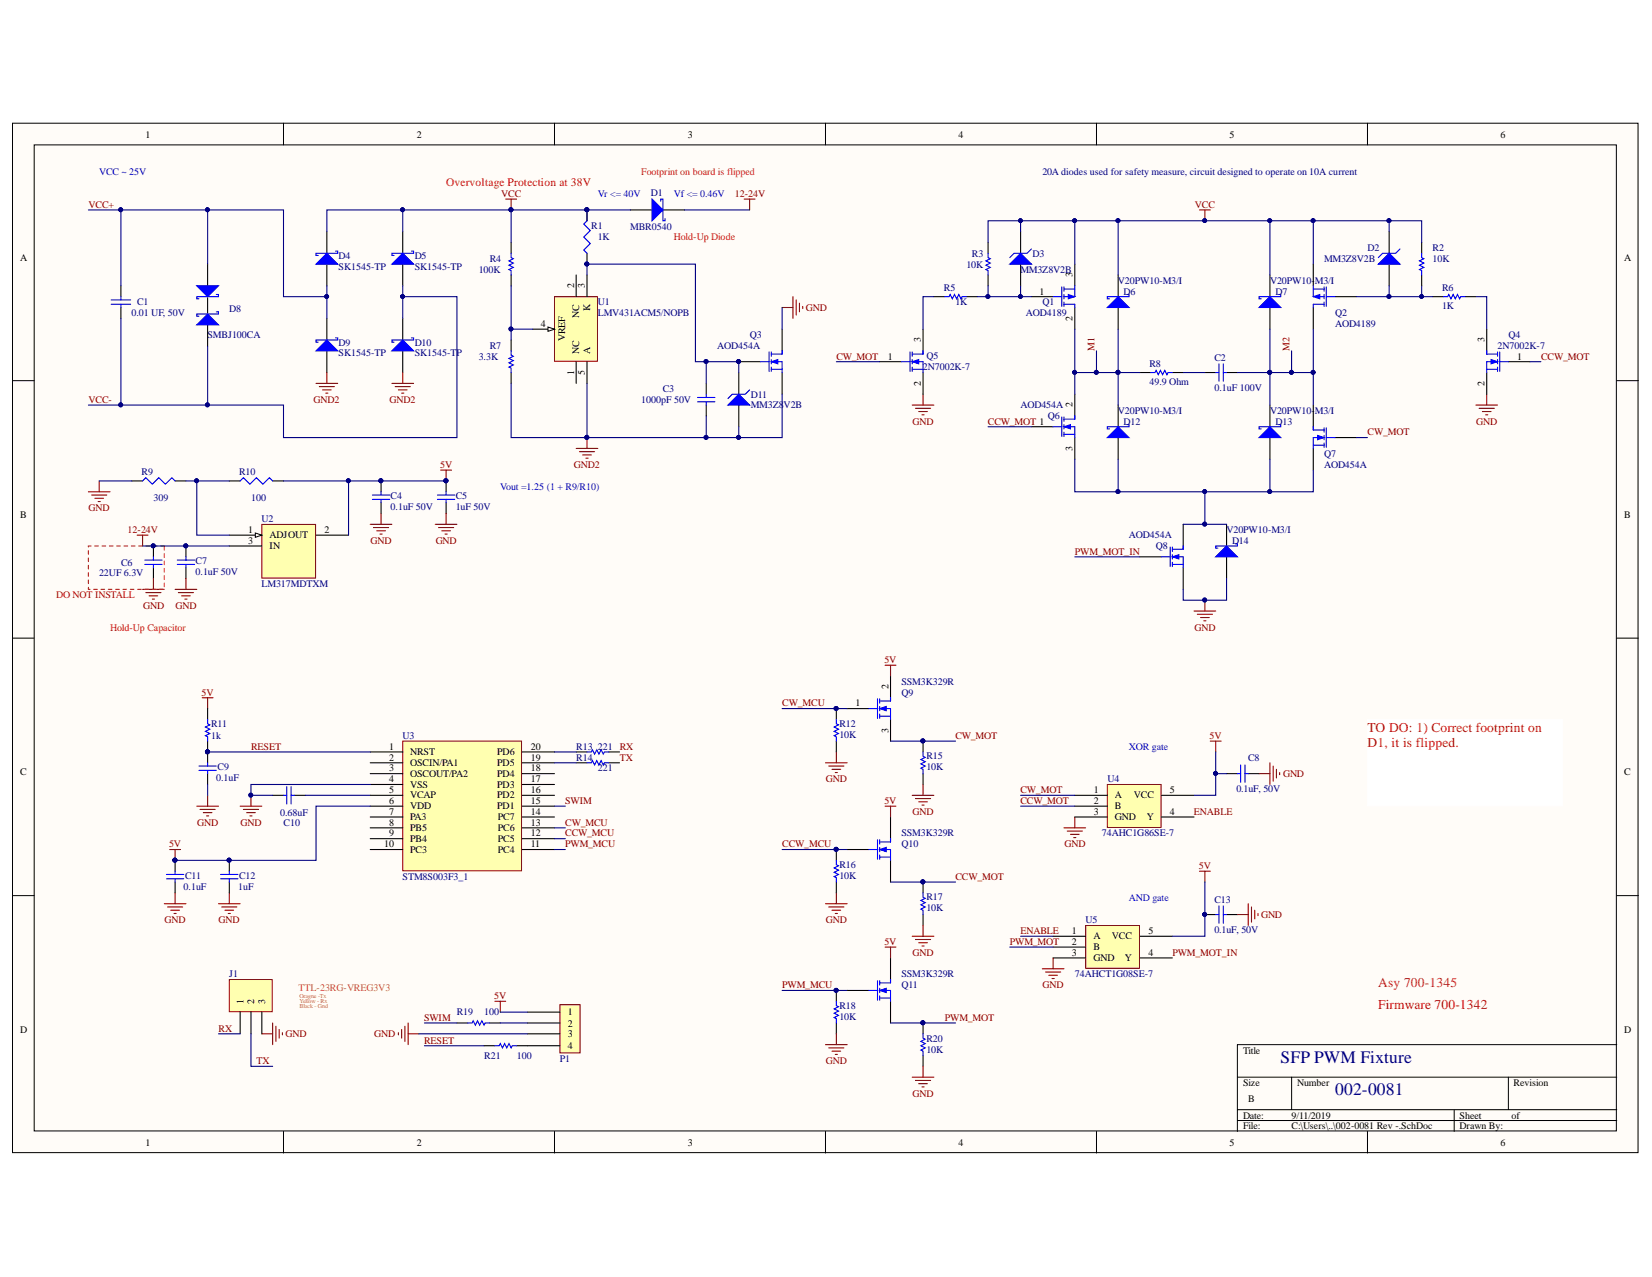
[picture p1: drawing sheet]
# Altium project 002-0081 Rev -.PrjPcb
1 sheet, 66 parts. Net scope: global (net labels, ports and power ports of the same name join across sheets).
Board file: 002-0081 Rev -.PcbDoc

## Sheet 002-0081 Rev -.SchDoc
size B

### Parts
C1  0.01 UF, 50V  [0603]
C2  value 0.1uF 100V  [RESC0805(2012)_N]  (hidden comment: Cap)
C3  value 1000pF 50V  [0603]  (hidden comment: Cap)
C4  value 0.1uF 50V  [0603]  (hidden comment: Cap)
C5  value 1uF 50V  [0603]  (hidden comment: Cap)
C6  value 22UF 6.3V  [0603]  (hidden comment: Cap)
C7  value 0.1uF 50V  [0603]  (hidden comment: Cap)
C8  value 0.1uF, 50V  [0603]  (hidden comment: Cap)
C9  value 0.1uF  [CAPC0402(1005)60_M]  (hidden comment: Cap)
C10  value 0.68uF  [CAPC0402(1005)60_M]  (hidden comment: Cap)
C11  value 0.1uF  [CAPC0402(1005)60_M]  (hidden comment: Cap)
C12  value 1uF  [CAPC0402(1005)60_M]  (hidden comment: Cap)
C13  value 0.1uF, 50V  [0603]  (hidden comment: Cap)
D1  MBR0540  [SOD123/X.85]
D2  MM3Z8V2B  [SOD-323F]
D3  MM3Z8V2B  [SOD-323F]
D4  SK1545-TP  [SMC]
D5  SK1545-TP  [SMC]
D6  V20PW10-M3/I  [DPAK (TO-252-3)]
D7  V20PW10-M3/I  [DPAK (TO-252-3)]
D8  Part Number: SMBJ100CA  [SMB - Bidirection]  (hidden comment: TVS DIODE 28VWM 45.4VC SMB)
D9  SK1545-TP  [SMC]
D10  SK1545-TP  [SMC]
D11  MM3Z8V2B  [SOD-323F]
D12  V20PW10-M3/I  [DPAK (TO-252-3)]
D13  V20PW10-M3/I  [DPAK (TO-252-3)]
D14  V20PW10-M3/I  [DPAK (TO-252-3)]
J1  RS232 Conn  [SCON3/.10]  (value not drawn)
P1  4 Pin Connector  [4 PIN IN-LINE]  (value not drawn)
Q1  AOD4189  [DPAK (TO-252-3)]
Q2  AOD4189  [DPAK (TO-252-3)]
Q3  AOD454A  [DPAK (TO-252-3)]
Q4  2N7002K-7  [SOT-23-3]
Q5  2N7002K-7  [SOT-23-3]
Q6  AOD454A  [DPAK (TO-252-3)]
Q7  AOD454A  [DPAK (TO-252-3)]
Q8  AOD454A  [DPAK (TO-252-3)]
Q9  SSM3K329R  [SOT-23F]
Q10  SSM3K329R  [SOT-23F]
Q11  SSM3K329R  [SOT-23F]
R1  value 1K  [RESC0603(1608)_M]  (hidden comment: Res3)
R2  value 10K  [RESC0603(1608)_M]  (hidden comment: Res1)
R3  value 10K  [RESC0603(1608)_M]  (hidden comment: Res1)
R4  value 100K  [RESC0603(1608)_M]  (hidden comment: Res1)
R5  value 1K  [RESC0603(1608)_M]  (hidden comment: Res1)
R6  value 1K  [RESC0603(1608)_M]  (hidden comment: Res1)
R7  value 3.3K  [RESC0603(1608)_M]  (hidden comment: Res1)
R8  value 49.9 Ohm  [RESC0805(2012)_N]  (hidden comment: Res1)
R9  value 309  [J1-0603]  (hidden comment: Res3)
R10  value 100  [J1-0603]  (hidden comment: Res3)
R11  value 1k  [RESC0402(1005)_N]  (hidden comment: Res1)
R12  value 10K  [RESC0603(1608)_M]  (hidden comment: Res1)
R13  value 221  [RESC0402(1005)_N]  (hidden comment: Res1)
R14  value 221  [RESC0402(1005)_N]  (hidden comment: Res1)
R15  value 10K  [RESC0603(1608)_M]  (hidden comment: Res1)
R16  value 10K  [RESC0603(1608)_M]  (hidden comment: Res1)
R17  value 10K  [RESC0603(1608)_M]  (hidden comment: Res1)
R18  value 10K  [RESC0603(1608)_M]  (hidden comment: Res1)
R19  value 100  [RESC0402(1005)_N]  (hidden comment: Res1)
R20  value 10K  [RESC0603(1608)_M]  (hidden comment: Res1)
R21  value 100  [RESC0402(1005)_N]  (hidden comment: Res1)
U1  LMV431ACM5/NOPB  [DBV005]
U2  LM317MDTXM  [DPAK (TO-252-3)]
U3  STM8S003F3_1  [UFQFPN20_V]
U4  74AHC1G86SE-7  [SOT-353]
U5  74AHCT1G08SE-7  [SOT-353]

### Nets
5V: C4.2 C5.2 C8.2 C11.2 C12.2 C13.2 P1.1 Q9.2(D) Q10.2(D) Q11.2(D) R10.2 R11.2 U2.2(OUT) U3.6(VDD) U4.5(VCC) U5.5(VCC)
12-24V: C6.2 C7.2 D1.1(K) U2.3(IN)
GND: C4.1 C5.1 C6.1 C7.1 C8.1 C9.1 C10.1 C11.1 C12.1 C13.1 D14.1(A) J1.3 P1.3 Q3.2(D) Q4.2(S) Q5.2(S) Q8.3(S) R9.1 R12.2 R15.2 R16.2 R17.2 R18.2 R20.2 U3.4(VSS) U4.3(GND) U5.3(GND)
GND2: C3.1 D9.1(A) D10.1(A) D11.1(A) Q3.3(S) R7.2 U1.5(A)
VCC: D1.2(A) D2.2(K) D3.2(K) D4.2(K) D5.2(K) D6.2(K) D7.2(K) Q1.3(S) Q2.3(S) R1.2 R2.1 R3.1 R4.1
CCW_MCU: Q10.1(G) R16.1 U3.12(PC5)
CCW_MOT: Q4.1(G) Q6.1(G) Q10.3(S) R17.1 U4.2(B)
CW_MCU: Q9.1(G) R12.1 U3.13(PC6)
CW_MOT: Q5.1(G) Q7.1(G) Q9.3(S) R15.1 U4.1(A)
ENABLE: U4.4(Y) U5.1(A)
M1: D6.1(A) D12.2(K) Q1.2(D) Q6.2(D) R8.2
M2: C2.1 D7.1(A) D13.2(K) Q2.2(D) Q7.2(D)
PWM_MCU: Q11.1(G) R18.1 U3.11(PC4)
PWM_MOT: Q11.3(S) R20.1 U5.2(B)
PWM_MOT_IN: Q8.1(G) U5.4(Y)
RESET: C9.2 R11.1 R21.1 U3.1(NRST)
RX: J1.1 R13.2
SWIM: R19.1 U3.15(PD1)
TX: J1.2 R14.2
VCC+: C1.1 D4.1(A) D8.2 D9.2(K)
VCC-: C1.2 D5.1(A) D8.1 D10.2(K)
NetC2_2: C2.2 R8.1
NetC3_2: C3.2 D11.2(K) Q3.1(G) R1.1 U1.3(K)
NetC10_2: C10.2 U3.5(VCAP)
NetD2_1: D2.1(A) Q2.1(G) R2.2 R6.1
NetD3_1: D3.1(A) Q1.1(G) R3.2 R5.2
NetD12_1: D12.1(A) D13.1(A) D14.2(K) Q6.3(S) Q7.3(S) Q8.2(D)
NetP1_2: P1.2 R19.2
NetP1_4: P1.4 R21.2
NetQ4_3: Q4.3(D) R6.2
NetQ5_3: Q5.3(D) R5.1
NetR4_2: R4.2 R7.1 U1.4(REF)
NetR9_2: R9.2 R10.1 U2.1(ADJ)
NetR13_1: R13.1 U3.20(PD6)
NetR14_1: R14.1 U3.19(PD5)

Not connected (* = marked no-connect by the designer): U1 1(NC) 2(NC); U3 2(OSCIN/PA1) 3(OSCOUT/PA2) 7(PA3) 8(PB5) 9(PB4) 10(PC3) 14(PC7) 16(PD2) 17(PD3) 18(PD4)

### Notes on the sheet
- VCC ~ 25V
- Overvoltage Protection at 38V
- Vr <= 40V
- (near D1) Footprint on board is flipped
- (near D1) Vf <= 0.46V
- 20A diodes used for safety measure, circuit designed to operate on 10A current
- (near D1) Hold-Up Diode
- Vout =1.25 (1 + R9/R10)
- (near C6) DO NOT INSTALL
- Hold-Up Capacitor
- XOR gate
- TO DO: 1) Correct footprint on D1, it is flipped.
- AND gate
- (near J1) TTL-23RG-VREG3V3
- (near J1) Oragne -Tx
- (near J1) Yellow - Rx
- (near J1) Black - Gnd
- Asy 700-1345
- Firmware 700-1342
- SFP PWM Fixture
- 002-0081
